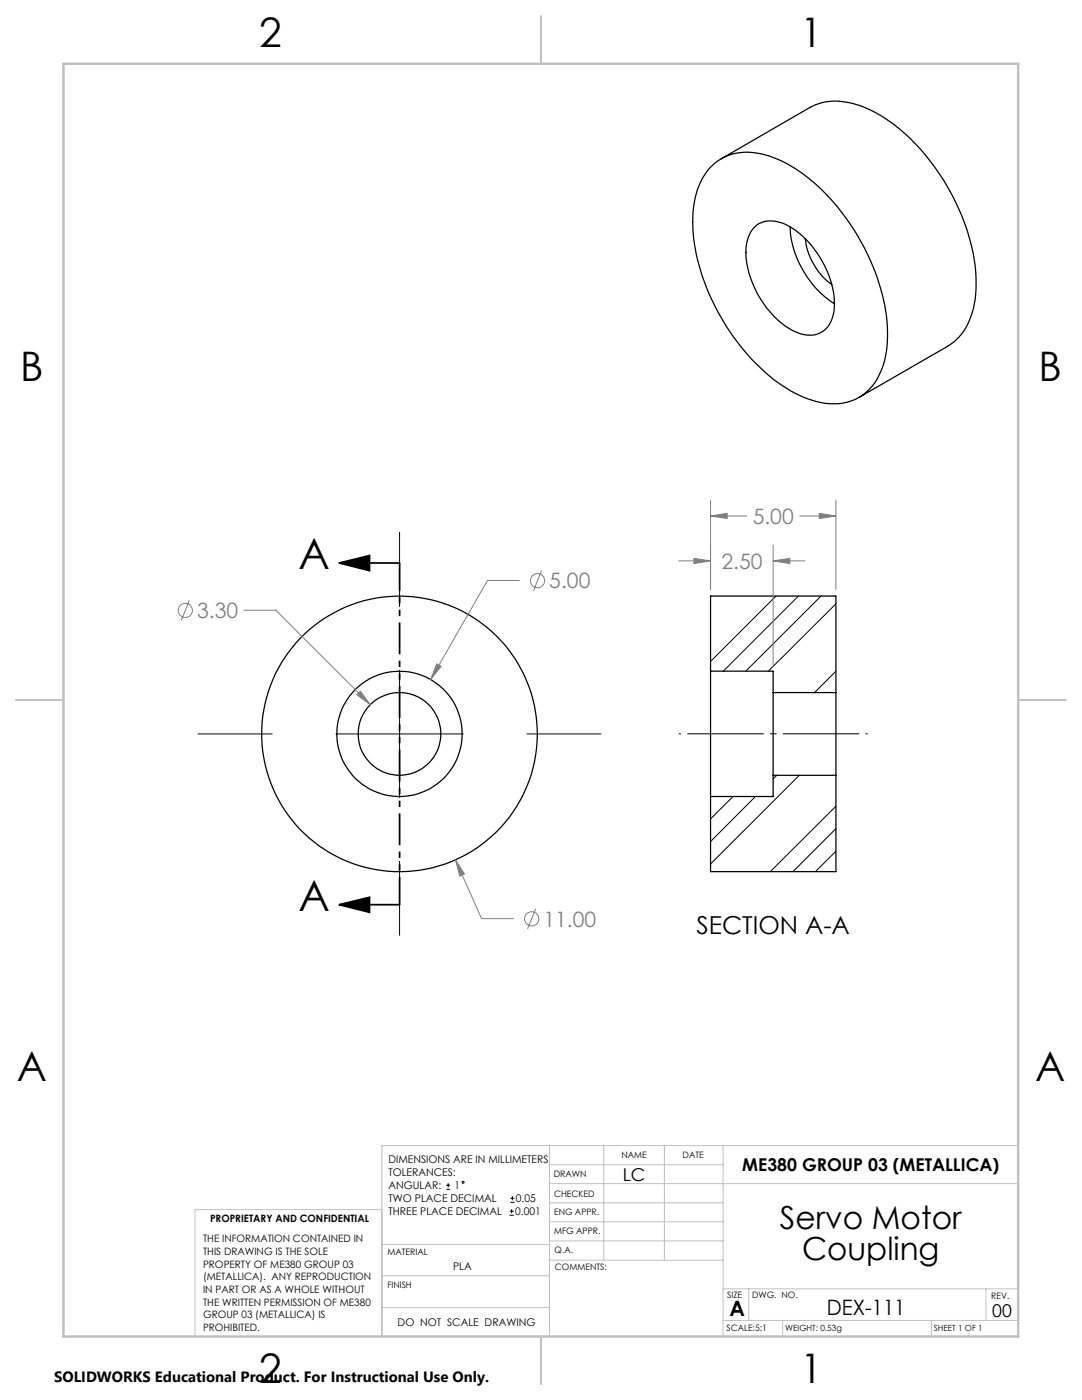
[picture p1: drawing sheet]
<svg xmlns="http://www.w3.org/2000/svg" width="216mm" height="279mm" viewBox="0 0 216 279" stroke-linecap="round" stroke-linejoin="round" font-family="sans-serif">
<g fill="none" stroke="#000" stroke-width=".25">
<path d="M141.5 33.7a10.5 10.5 0 0 1 11.2-2.8 30.1 30.1 0 0 1 14.4 10.4 43.5 43.5 0 0 1 10 23.9 18.2 18.2 0 0 1-2.5 11.2 10.1 10.1 0 0 1-10.7 4 27.1 27.1 0 0 1-13.7-8.5 44.5 44.5 0 0 1-11.9-25.6 17.9 17.9 0 0 1 2.7-12zM143.9 31.7l17.7-10.3a12.1 12.1 0 0 1 10.4-.2 35.1 35.1 0 0 1 15.7 13.9 40 40 0 0 1 7.1 21.9 14.9 14.9 0 0 1-4.1 10.9l-1.6 1.2-17.7 10.2M150.4 45.5a5 5 0 0 1 5.8-.9 18.2 18.2 0 0 1 9.4 10.8 11.5 11.5 0 0 1 0 9.2 4.8 4.8 0 0 1-6.5 1.8 18.2 18.2 0 0 1-9.3-10.9 11.5 11.5 0 0 1 0-9.2zM157.7 45.3a19.7 19.7 0 0 0 8.8 15.3M160.7 47.7a13.3 13.3 0 0 0 5.3 9.1M141.8 133.9v25.1M141.8 133.9v-14.9h25v19.2M141.8 133.9h12.5v4.3M154.3 138.2v16.5M154.3 138.2h12.5M166.8 138.2v16.5M154.3 154.7h12.5"/>
<path d="M154.3 154.7v4.3h-12.5M166.8 154.7v19.3h-25v-15"/>
<circle cx="79.7" cy="146.5" r="12.5"/>
<circle cx="79.7" cy="146.5" r="27.5"/>
<circle cx="79.7" cy="146.5" r="8.3"/>
</g>
<g fill="none" stroke="#000" stroke-width=".2">
<path d="M79.7 106.3v14.8M154.8 119l-13 13M159.3 119l-15 14.9M163.8 119l-15 14.9M79.7 133.8v25.4M166.8 133.9l-4.3 4.3M166.8 120.5l-13.5 13.4M39.5 146.5h14.8M67 146.5h25.4M105.1 146.5h14.8M146.3 159l-4.5 4.4M150.7 159l-8.9 9"/>
<path d="M155 154.7l-.7 .7M159.5 154.7l-17.7 17.7M79.7 171.9v14.8M166.8 160.9l-13.1 13.1M166.8 165.4l-8.6 8.6M166.8 169.9l-4.1 4.1M89 237.3h.8M89 236.5h.8M89.4 236.1v.9M101.8 240h.9M101.8 239.1h.9M102.2 238.7v.8"/>
<path d="M101.7 242.5h.8M101.7 241.7h.8M102.1 241.3v.8"/>
<circle cx="92.4" cy="235.9" r=".2"/>
</g>
<g fill="none" stroke="#808080" stroke-width=".2">
<path d="M141.8 99.8v17.9M166.8 99.8v17.9M37.8 119.8l-1.6 4M103.6 115.9h-6.3l-11.4 19.7M108.1 113.9l-1.6 4M135.4 111.9h6.4M138.5 111.4l3.3 .5-3.3 .6zM141.8 103l3.3-.6v1.1zM141.8 103h7.2M154.3 111.9l3.3-.5v1.1zM154.3 108.8v23.9M154.3 111.9h6.3"/>
<path d="M159.6 103h7.2M163.5 102.4l3.3 .6-3.3 .5zM48.7 121.8h6.3l18.9 18.8M71.2 138.6l.7-.7 2 2.7zM87.1 132.5l.9 .5-2.1 2.6zM90.9 171.6l1.8 2.8-.9 .4zM90.9 171.6l5.2 11.7h6.3M106.9 181.4l-1.6 4"/>
<circle cx="107.2" cy="115.9" r="1.41"/>
<circle cx="37" cy="121.8" r="1.41"/>
<circle cx="106.1" cy="183.4" r="1.41"/>
</g>
<path d="M67.7 112.4l6-1.5v3zM67.7 112.4h12M67.7 180.6l6-1.5v3zM67.7 180.6h12" fill="none" stroke="#000" stroke-width=".35"/>
<path d="M135.4 146.4h37.7" fill="none" stroke="#000" stroke-width=".2" stroke-dasharray="15.2 1.3 1.3 1.3" stroke-dashoffset="-1.7" stroke-linecap="butt"/>
<path d="M79.7 112.3v68.2" fill="none" stroke="#000" stroke-width=".35" stroke-dasharray="6.3 1.3 1.3 1.3 1.3 1.3" stroke-dashoffset=".8" stroke-linecap="butt"/>
<g fill="none" stroke="#c0c0c0" stroke-width=".2">
<path d="M109.6 228.6v38.1M109.6 232.4h34.7M109.6 236.2h93.6M120.5 228.6v22.9M132.6 228.6v22.9M144.3 228.6v38.1M203.2 228.6h-127v38.1M76.2 254.6h33.4M76.2 248.4h33.4M76.2 241.4h-37.3v25.3M109.6 251.5h34.7M109.6 240h34.7"/>
<path d="M109.6 243.8h34.7M109.6 247.7h34.7M144.3 257.2h58.9M149.4 257.2v6.3M196.7 257.2v6.3M76.2 260.9h33.4M144.3 263.5h58.9M156.2 263.5v3.2M185.9 263.5v3.2"/>
</g>
<path d="M108 3.2v9.5M3.1 139.7h9.6M203.2 139.7h9.5M108 266.7v9.6" fill="none" stroke="#c0c0c0" stroke-width=".25"/>
<path d="M12.7 12.7h190.5v254h-190.5z" fill="none" stroke="#c0c0c0" stroke-width=".5"/>
<path d="M67.7 112.4l6-1.5v3zM67.7 180.6l6-1.5v3z" fill="#000"/>
<path d="M90.9 171.6l.9 3.2 .9-.4zM87.1 132.5l-1.2 3.1 2.1-2.6zM71.9 137.9l-.7 .7 2.7 2zM141.8 103l3.3-.6v1.1zM163.5 102.4l3.3 .6-3.3 .5zM138.5 111.4l3.3 .5-3.3 .6zM154.3 111.9l3.3-.5v1.1z" fill="#808080"/>
<g font-size="8.5">
<text x="59.6" y="113.6">A</text>
<text x="59.6" y="181.8">A</text>
</g>
<g font-size="8.1">
<text x="51.7" y="9.3">2</text>
<text x="159.7" y="9.3">1</text>
<text x="4" y="76">B</text>
<text x="207.2" y="76">B</text>
<text x="3.3" y="215.7">A</text>
<text x="206.5" y="215.7">A</text>
<text x="51.7" y="276">2</text>
<text x="159.7" y="276">1</text>
</g>
<g font-size="6.3">
<text x="155.6" y="245.4">Servo Motor</text>
<text x="160" y="251.4">Coupling</text>
</g>
<text font-size="4.9" x="139" y="186.5">SECTION A-A</text>
<g font-size="4.2" fill="#808080">
<text x="150.2" y="104.6">5.00</text>
<text x="143.9" y="113.5">2.50</text>
<text x="109.6" y="117.4">5.00</text>
<text x="39.3" y="123.3">3.30</text>
<text x="108.4" y="184.9">11.00</text>
</g>
<g font-size="4.2">
<text x="145.6" y="262.7">A</text>
<text x="165" y="262.4">DEX-111</text>
</g>
<g font-size="3.5">
<text x="148.1" y="233.6">ME380 GROUP 03 (METALLICA)</text>
<text x="124.3" y="235.6">LC</text>
<text x="198" y="262.8">00</text>
</g>
<text font-size="3" x="10.8" y="275.7">SOLIDWORKS Educational Product. For Instructional Use Only.</text>
<g font-size="2.1">
<text x="77.5" y="232.2">DIMENSIONS ARE IN MILLIMETERS</text>
<text x="77.5" y="234.7">TOLERANCES:</text>
<text x="77.5" y="237.3">ANGULAR:</text>
<text x="77.5" y="239.9">TWO PLACE DECIMAL</text>
<text x="90.7" y="237.3">1</text>
<text x="102.9" y="239.9">0.05</text>
<text x="77.5" y="242.5">THREE PLACE DECIMAL</text>
<text x="102.8" y="242.5">0.001</text>
<text x="90.4" y="253.4">PLA</text>
<text x="79.3" y="264.6">DO NOT SCALE DRAWING</text>
</g>
<g font-size="2">
<text x="41.9" y="244">PROPRIETARY AND CONFIDENTIAL</text>
<text x="40.5" y="248">THE INFORMATION CONTAINED IN</text>
<text x="40.5" y="250.5">THIS DRAWING IS THE SOLE</text>
<text x="40.5" y="253">PROPERTY OF ME380 GROUP 03</text>
<text x="40.5" y="255.5">(METALLICA). ANY REPRODUCTION</text>
<text x="40.5" y="258.1">IN PART OR AS A WHOLE WITHOUT</text>
<text x="40.5" y="260.6">THE WRITTEN PERMISSION OF ME380</text>
<text x="40.5" y="263.1">GROUP 03 (METALLICA) IS</text>
<text x="40.5" y="265.6">PROHIBITED.</text>
</g>
<g font-size="1.8">
<text x="124" y="231.1">NAME</text>
<text x="136.2" y="231.1">DATE</text>
<text x="110.5" y="234.8">DRAWN</text>
<text x="110.5" y="238.9">CHECKED</text>
<text x="110.6" y="242.5">ENG APPR.</text>
<text x="77.3" y="250.5">MATERIAL</text>
<text x="110.6" y="246.3">MFG APPR.</text>
<text x="110.7" y="250">Q.A.</text>
<text x="77.3" y="257">FINISH</text>
<text x="110.7" y="253.5">COMMENTS:</text>
<text x="145.1" y="259">SIZE</text>
<text x="150.1" y="259.1">DWG. NO.</text>
<text x="197.8" y="259.2">REV.</text>
<text x="145" y="265.7">SCALE:5:1</text>
</g>
<g font-size="1.7">
<text x="156.7" y="265.7">WEIGHT: 0.53g</text>
<text x="186.3" y="265.7">SHEET 1 OF 1</text>
</g>
</svg>
